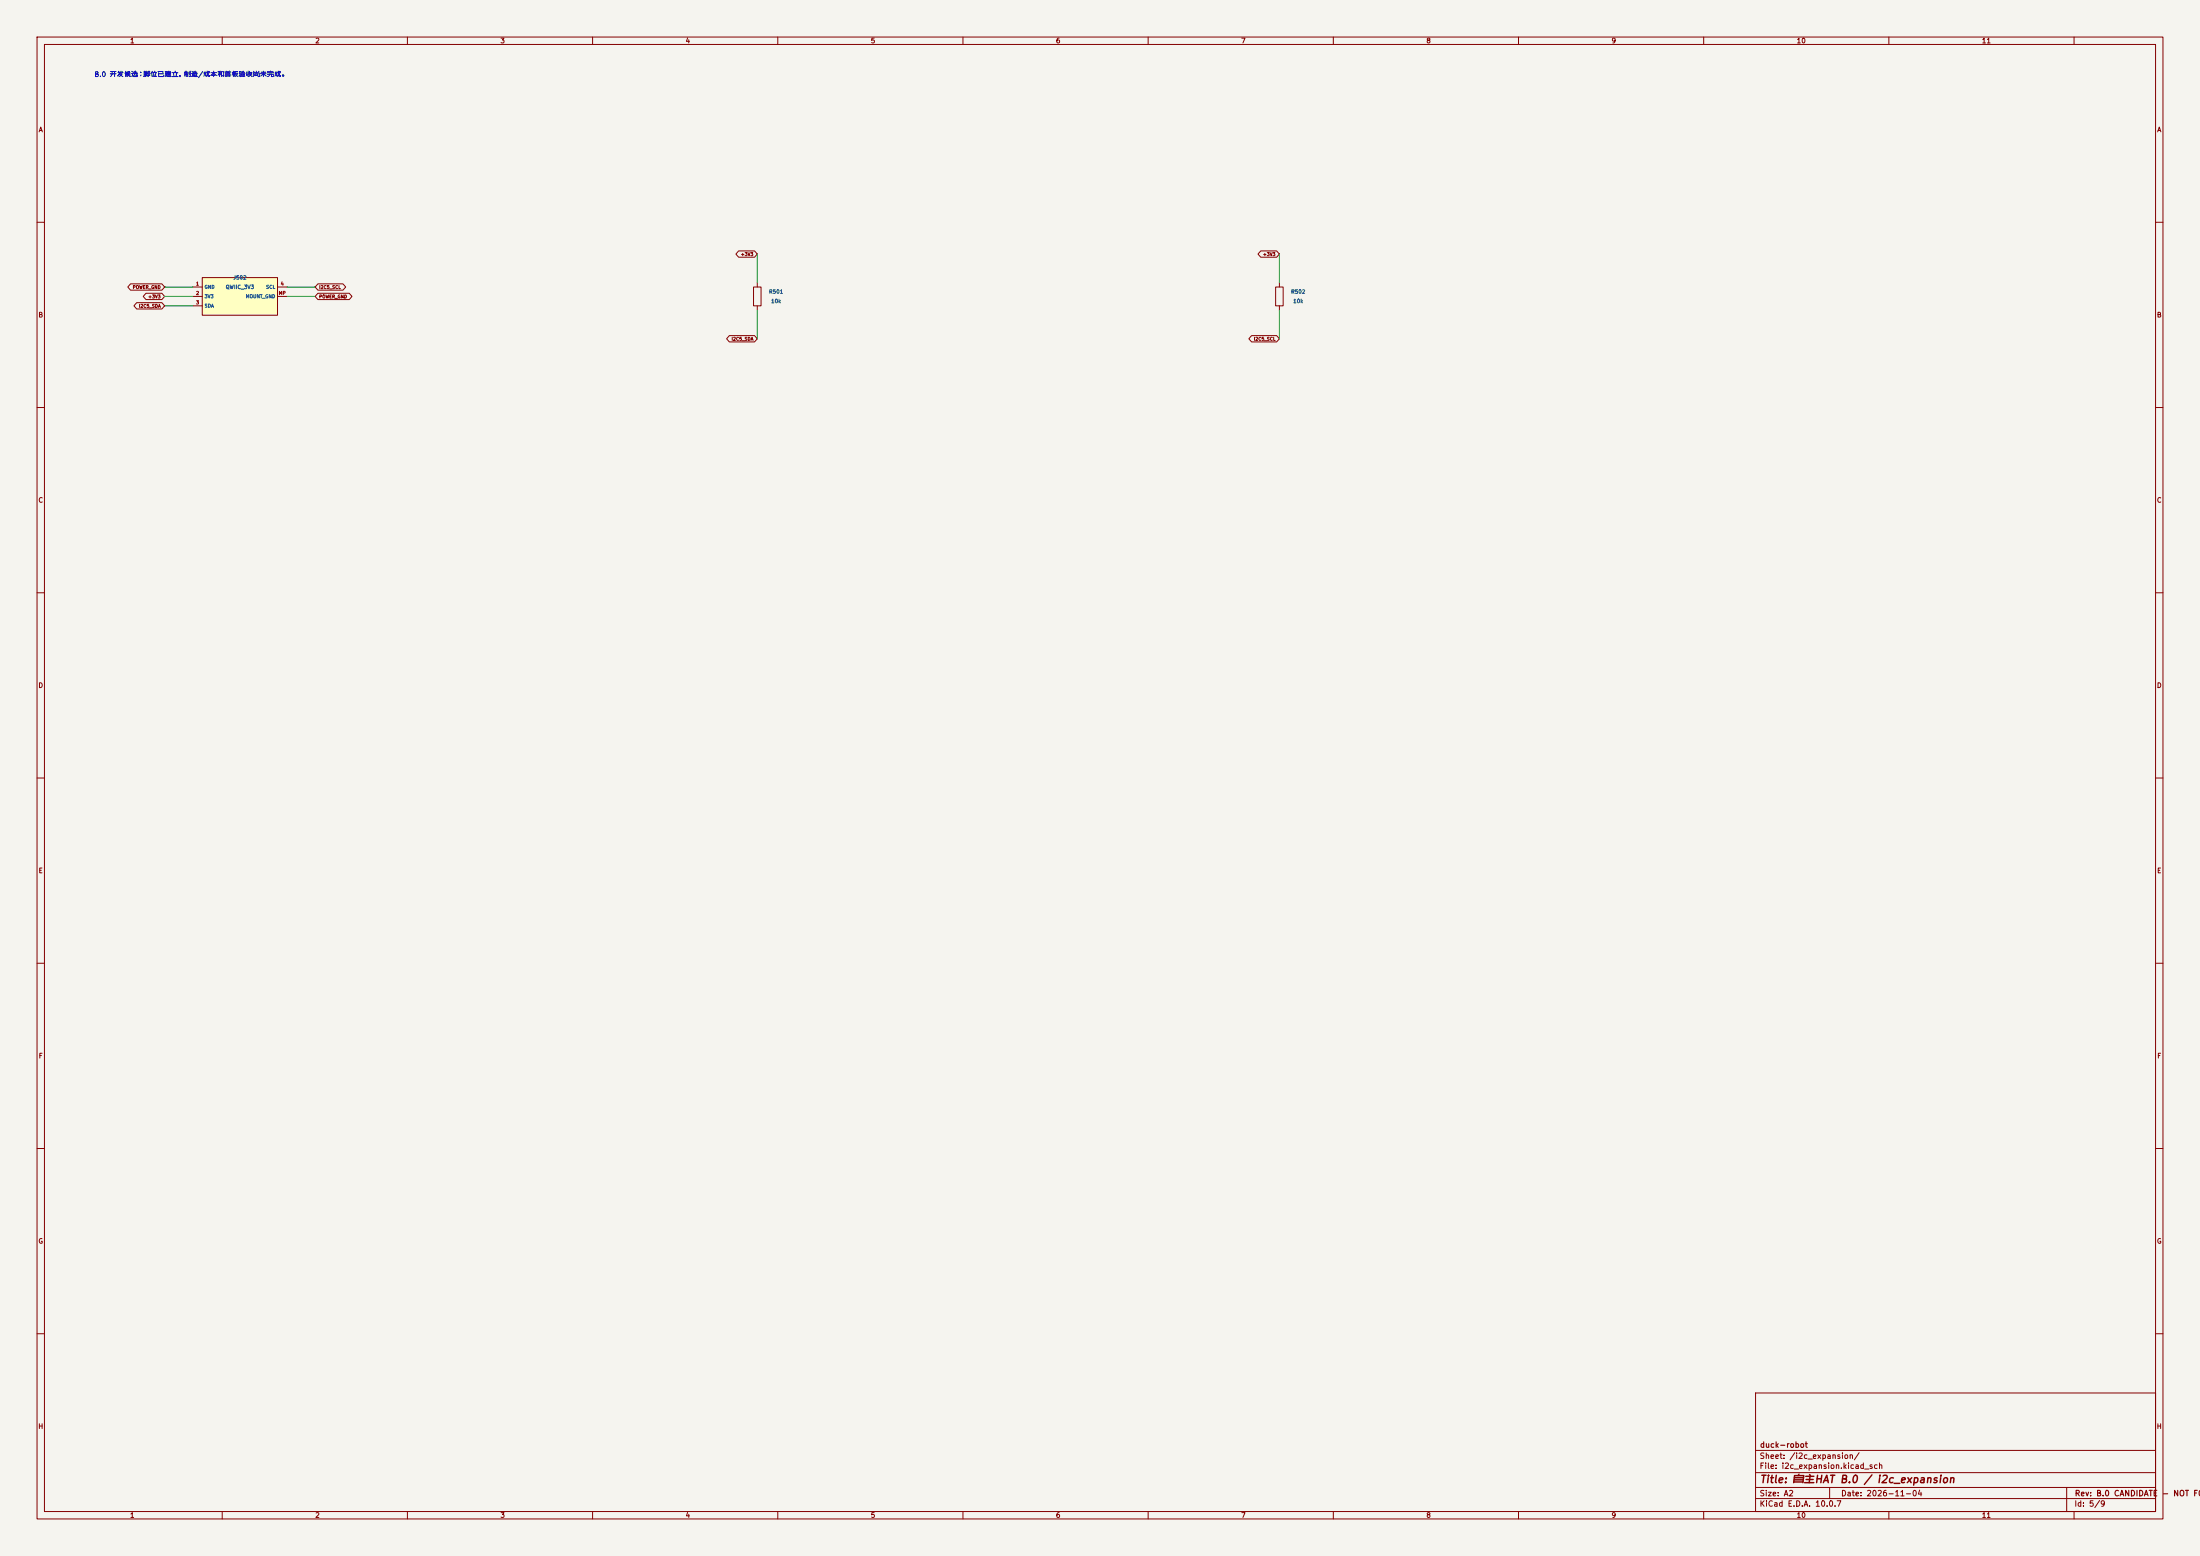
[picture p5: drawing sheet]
(kicad_sch 
 (version 20250114) 
 (generator "eeschema") 
 (paper "A2") 
 (title_block 
  (title "自主HAT B.0 / i2c_expansion") 
  (date "2026-11-04") 
  (rev "B.0 CANDIDATE - NOT FOR FAB") 
  (company "duck-robot")) 
 (lib_symbols 
  (symbol "duck:QWIIC4_B" 
   (pin_names 
    (offset 0.508))  (in_bom yes)  (on_board yes) 
   (property "Reference" "J"  (at 0 7.62 0)  (effects  (font  (size 1.0 1.0)))) 
   (property "Value" "QWIIC4_B"  (at 0 -7.62 0)  (effects  (font  (size 1.0 1.0)))) 
   (symbol "QWIIC4_B_0_1" 
    (rectangle  (start -10.16 5.08)  (end 10.16 -5.08)  (stroke  (width 0.254)  (type default))  (fill  (type background)))) 
   (symbol "QWIIC4_B_1_1" 
    (pin passive line  (at -12.7 2.54 0)  (length 2.54)  (name "GND"  (effects  (font  (size 0.9 0.9))))  (number "1"  (effects  (font  (size 0.9 0.9))))) 
    (pin passive line  (at -12.7 0.0 0)  (length 2.54)  (name "3V3"  (effects  (font  (size 0.9 0.9))))  (number "2"  (effects  (font  (size 0.9 0.9))))) 
    (pin passive line  (at -12.7 -2.54 0)  (length 2.54)  (name "SDA"  (effects  (font  (size 0.9 0.9))))  (number "3"  (effects  (font  (size 0.9 0.9))))) 
    (pin passive line  (at 12.7 2.54 180)  (length 2.54)  (name "SCL"  (effects  (font  (size 0.9 0.9))))  (number "4"  (effects  (font  (size 0.9 0.9))))) 
    (pin passive line  (at 12.7 0.0 180)  (length 2.54)  (name "MOUNT_GND"  (effects  (font  (size 0.9 0.9))))  (number "MP"  (effects  (font  (size 0.9 0.9))))))) 
  (symbol "Device:R" 
   (pin_numbers  (hide yes)) 
   (pin_names 
    (offset 0))  (exclude_from_sim no)  (in_bom yes)  (on_board yes) 
   (in_pos_files yes) 
   (duplicate_pin_numbers_are_jumpers no) 
   (property "Reference" "R"  (at 2.032 0 90)  (show_name no)  (do_not_autoplace no)  (effects  (font  (size 1.27 1.27)))) 
   (property "Value" "R"  (at 0 0 90)  (show_name no)  (do_not_autoplace no)  (effects  (font  (size 1.27 1.27)))) 
   (property "Footprint" ""  (at -1.778 0 90)  (show_name no)  (do_not_autoplace no)  (hide yes)  (effects  (font  (size 1.27 1.27)))) 
   (property "Datasheet" ""  (at 0 0 0)  (show_name no)  (do_not_autoplace no)  (hide yes)  (effects  (font  (size 1.27 1.27)))) 
   (property "Description" "Resistor"  (at 0 0 0)  (show_name no)  (do_not_autoplace no)  (hide yes)  (effects  (font  (size 1.27 1.27)))) 
   (symbol "R_0_1" 
    (rectangle  (start -1.016 -2.54)  (end 1.016 2.54)  (stroke  (width 0.254)  (type default))  (fill  (type none)))) 
   (symbol "R_1_1" 
    (pin passive line  (at 0 3.81 270)  (length 1.27)  (name ""  (effects  (font  (size 1.27 1.27))))  (number "1"  (effects  (font  (size 1.27 1.27))))) 
    (pin passive line  (at 0 -3.81 90)  (length 1.27)  (name ""  (effects  (font  (size 1.27 1.27))))  (number "2"  (effects  (font  (size 1.27 1.27)))))) 
   (embedded_fonts no))) 
 (text "B.0 开发候选；脚位已建立，制造/成本和首板验收尚未完成。"  (at 25.4 20.32 0)  (effects  (font  (size 1.3 1.3))  (justify left))) 
 (wire  (pts  (xy 52.07 77.47)  (xy 44.45 77.47))  (stroke  (width 0)  (type default))) 
 (global_label "POWER_GND" 
  (shape bidirectional)  (at 44.45 77.47 180)  (effects  (font  (size 0.85 0.85))  (justify right)) 
  (property "Intersheetrefs" "${INTERSHEET_REFS}"  (at 44.45 77.47 0)  (effects  (font  (size 1.0 1.0))  (hide yes)))) 
 (wire  (pts  (xy 52.07 80.01)  (xy 44.45 80.01))  (stroke  (width 0)  (type default))) 
 (global_label "+3V3" 
  (shape bidirectional)  (at 44.45 80.01 180)  (effects  (font  (size 0.85 0.85))  (justify right)) 
  (property "Intersheetrefs" "${INTERSHEET_REFS}"  (at 44.45 80.01 0)  (effects  (font  (size 1.0 1.0))  (hide yes)))) 
 (wire  (pts  (xy 52.07 82.55)  (xy 44.45 82.55))  (stroke  (width 0)  (type default))) 
 (global_label "I2C5_SDA" 
  (shape bidirectional)  (at 44.45 82.55 180)  (effects  (font  (size 0.85 0.85))  (justify right)) 
  (property "Intersheetrefs" "${INTERSHEET_REFS}"  (at 44.45 82.55 0)  (effects  (font  (size 1.0 1.0))  (hide yes)))) 
 (wire  (pts  (xy 77.47 77.47)  (xy 85.09 77.47))  (stroke  (width 0)  (type default))) 
 (global_label "I2C5_SCL" 
  (shape bidirectional)  (at 85.09 77.47 0)  (effects  (font  (size 0.85 0.85))  (justify left)) 
  (property "Intersheetrefs" "${INTERSHEET_REFS}"  (at 85.09 77.47 0)  (effects  (font  (size 1.0 1.0))  (hide yes)))) 
 (wire  (pts  (xy 77.47 80.01)  (xy 85.09 80.01))  (stroke  (width 0)  (type default))) 
 (global_label "POWER_GND" 
  (shape bidirectional)  (at 85.09 80.01 0)  (effects  (font  (size 0.85 0.85))  (justify left)) 
  (property "Intersheetrefs" "${INTERSHEET_REFS}"  (at 85.09 80.01 0)  (effects  (font  (size 1.0 1.0))  (hide yes)))) 
 (symbol 
  (lib_id "duck:QWIIC4_B")  (at 64.77 80.01 0)  (unit 1)  (in_bom yes)  (on_board yes)  (dnp no) 
  (property "Reference" "J502"  (at 64.77 74.93 0)  (effects  (font  (size 1.0 1.0)))) 
  (property "Value" "QWIIC_3V3"  (at 64.77 77.47 0)  (effects  (font  (size 1.0 1.0)))) 
  (property "Footprint" "Connector_JST:JST_SH_BM04B-SRSS-TB_1x04-1MP_P1.00mm_Vertical"  (at 64.77 80.01 0)  (effects  (font  (size 1.0 1.0))  (hide yes)))  (pin "1")  (pin "2")  (pin "3")  (pin "4")  (pin "MP") 
  (instances  (project "custom_hat_rev_b"  (path ""  (reference "J502")  (unit 1)))) 
  (property "MPN" "BM04B-SRSS-TB(LF)(SN)"  (at 65 80 0)  (effects  (font  (size 1.0 1.0))  (hide yes))) 
  (property "LCSC" "C160390"  (at 65 80 0)  (effects  (font  (size 1.0 1.0))  (hide yes))) 
  (property "Manufacturer" "JST"  (at 65 80 0)  (effects  (font  (size 1.0 1.0))  (hide yes))) 
  (property "Datasheet" ""  (at 65 80 0)  (effects  (font  (size 1.0 1.0))  (hide yes))) 
  (property "Description" ""  (at 65 80 0)  (effects  (font  (size 1.0 1.0))  (hide yes)))) 
 (wire  (pts  (xy 204.47 76.2)  (xy 204.47 68.58))  (stroke  (width 0)  (type default))) 
 (global_label "+3V3" 
  (shape bidirectional)  (at 204.47 68.58 180)  (effects  (font  (size 0.85 0.85))  (justify right)) 
  (property "Intersheetrefs" "${INTERSHEET_REFS}"  (at 204.47 68.58 0)  (effects  (font  (size 1.0 1.0))  (hide yes)))) 
 (wire  (pts  (xy 204.47 83.82)  (xy 204.47 91.44))  (stroke  (width 0)  (type default))) 
 (global_label "I2C5_SDA" 
  (shape bidirectional)  (at 204.47 91.44 180)  (effects  (font  (size 0.85 0.85))  (justify right)) 
  (property "Intersheetrefs" "${INTERSHEET_REFS}"  (at 204.47 91.44 0)  (effects  (font  (size 1.0 1.0))  (hide yes)))) 
 (symbol 
  (lib_id "Device:R")  (at 204.47 80.01 0)  (unit 1)  (in_bom yes)  (on_board yes)  (dnp no) 
  (property "Reference" "R501"  (at 209.55 78.74000000000001 0)  (effects  (font  (size 1.0 1.0)))) 
  (property "Value" "10k"  (at 209.55 81.28 0)  (effects  (font  (size 1.0 1.0)))) 
  (property "Footprint" "Resistor_SMD:R_0603_1608Metric"  (at 204.47 80.01 0)  (effects  (font  (size 1.0 1.0))  (hide yes)))  (pin "1")  (pin "2") 
  (instances  (project "custom_hat_rev_b"  (path ""  (reference "R501")  (unit 1)))) 
  (property "MPN" "0603WAF1002T5E"  (at 205 80 0)  (effects  (font  (size 1.0 1.0))  (hide yes))) 
  (property "LCSC" "C25804"  (at 205 80 0)  (effects  (font  (size 1.0 1.0))  (hide yes))) 
  (property "Manufacturer" "UNI-ROYAL"  (at 205 80 0)  (effects  (font  (size 1.0 1.0))  (hide yes))) 
  (property "Datasheet" ""  (at 205 80 0)  (effects  (font  (size 1.0 1.0))  (hide yes))) 
  (property "Description" ""  (at 205 80 0)  (effects  (font  (size 1.0 1.0))  (hide yes)))) 
 (wire  (pts  (xy 345.44 76.2)  (xy 345.44 68.58))  (stroke  (width 0)  (type default))) 
 (global_label "+3V3" 
  (shape bidirectional)  (at 345.44 68.58 180)  (effects  (font  (size 0.85 0.85))  (justify right)) 
  (property "Intersheetrefs" "${INTERSHEET_REFS}"  (at 345.44 68.58 0)  (effects  (font  (size 1.0 1.0))  (hide yes)))) 
 (wire  (pts  (xy 345.44 83.82)  (xy 345.44 91.44))  (stroke  (width 0)  (type default))) 
 (global_label "I2C5_SCL" 
  (shape bidirectional)  (at 345.44 91.44 180)  (effects  (font  (size 0.85 0.85))  (justify right)) 
  (property "Intersheetrefs" "${INTERSHEET_REFS}"  (at 345.44 91.44 0)  (effects  (font  (size 1.0 1.0))  (hide yes)))) 
 (symbol 
  (lib_id "Device:R")  (at 345.44 80.01 0)  (unit 1)  (in_bom yes)  (on_board yes)  (dnp no) 
  (property "Reference" "R502"  (at 350.52 78.74000000000001 0)  (effects  (font  (size 1.0 1.0)))) 
  (property "Value" "10k"  (at 350.52 81.28 0)  (effects  (font  (size 1.0 1.0)))) 
  (property "Footprint" "Resistor_SMD:R_0603_1608Metric"  (at 345.44 80.01 0)  (effects  (font  (size 1.0 1.0))  (hide yes)))  (pin "1")  (pin "2") 
  (instances  (project "custom_hat_rev_b"  (path ""  (reference "R502")  (unit 1)))) 
  (property "MPN" "0603WAF1002T5E"  (at 345 80 0)  (effects  (font  (size 1.0 1.0))  (hide yes))) 
  (property "LCSC" "C25804"  (at 345 80 0)  (effects  (font  (size 1.0 1.0))  (hide yes))) 
  (property "Manufacturer" "UNI-ROYAL"  (at 345 80 0)  (effects  (font  (size 1.0 1.0))  (hide yes))) 
  (property "Datasheet" ""  (at 345 80 0)  (effects  (font  (size 1.0 1.0))  (hide yes))) 
  (property "Description" ""  (at 345 80 0)  (effects  (font  (size 1.0 1.0))  (hide yes)))) 
 (embedded_fonts no))
